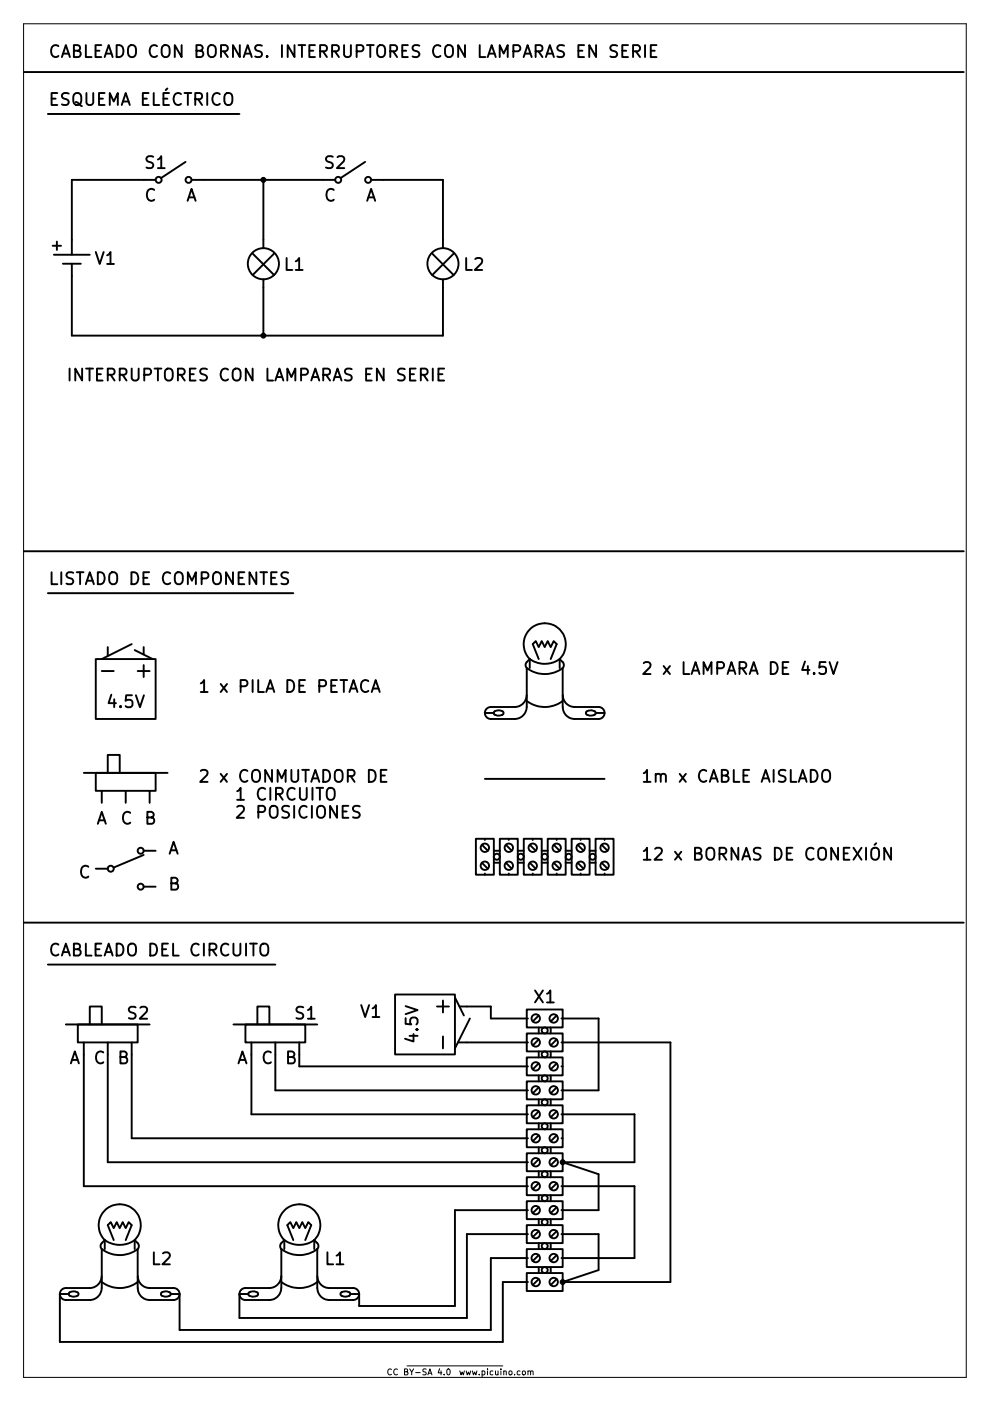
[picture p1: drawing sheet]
EESchema Schematic File Version 4
LIBS:electric-bornas-lamparas-serie-doble-cache
EELAYER 26 0
EELAYER END
$Descr A4 8268 11693 portrait
encoding utf-8
Sheet 1 2
Title "CABLEADO CON BORNAS. INTERRUPTORES CON LAMPARAS EN SERIE"
Date "14/12/2018"
Rev ""
Comp "www.picuino.com"
Comment1 "Copyright (c) 2018 by Carlos Pardo"
Comment2 "License CC BY-SA 4.0"
Comment3 ""
Comment4 ""
$EndDescr
Text Notes 400  500  0    100  ~ 0
CABLEADO CON BORNAS. INTERRUPTORES CON LAMPARAS EN SERIE
$Comp
L simbolos:CopyRight CP1
U 1 1
P 3800 11400
F 0 "CP1" H 4225 11725 40  0001 C CNN
F 1 "CopyRight" H 3975 11725 40  0001 C CNN
F 2 "" H 3700 11750 50  0001 C CNN
F 3 "" H 3800 11600 50  0001 C CNN
F 4 "CC BY-SA 4.0" H 3500 11350 50  0000 C CNN "License"
F 5 "" H 4350 11350 50  0000 C CNN "Author"
F 6 "" H 3925 11350 50  0000 C CNN "Date"
F 7 "www.picuino.com" H 4150 11350 50  0000 C CNN "Web"
	1    3800 11400
	1    0    0    -1  
$EndComp
$Comp
L simbolos:borna_12x2 X1
U 1 1
P 4400 8500
F 0 "X1" H 4550 8686 100 0000 C CNN
F 1 "borna_12x2" H 4550 8550 50  0001 C CNN
F 2 "" V 4400 8350 50  0001 C CNN
F 3 "" V 4400 8350 50  0001 C CNN
	1    4400 8500
	1    0    0    -1  
$EndComp
Wire Notes Line style solid rgb(0, 0, 0)
	200  600  8050 600 
Text Notes 400  900  0    100  ~ 0
ESQUEMA ELÉCTRICO
Wire Notes Line style solid
	400  950  2000 950 
Wire Notes Line style solid rgb(0, 0, 0)
	200  4600 8050 4600
Text Notes 400  4900 0    100  ~ 0
LISTADO DE COMPONENTES
Wire Notes Line style solid
	400  4950 2450 4950
$Comp
L simbolos:pila_petaca V?
U 1 1
P 900 5400
F 0 "V?" H 1333 5201 100 0001 L CNN
F 1 "pila_petaca" H 1050 5075 50  0001 C CNN
F 2 "" V 1250 5075 50  0001 C CNN
F 3 "" V 1250 5075 50  0001 C CNN
F 4 "4.5V" H 1050 4950 100 0000 C CNN "V"
	1    900  5400
	1    0    0    -1  
$EndComp
Wire Notes Line style solid rgb(0, 0, 0)
	200  7700 8050 7700
Text Notes 400  8000 0    100  ~ 0
CABLEADO DEL CIRCUITO
Wire Notes Line style solid
	400  8050 2300 8050
$Sheet
S 8600 1150 2600 300 
U 5C331732
F0 "2" 100
F1 "electric-bornas-lamparas-serie-doble-2.sch" 100
$EndSheet
$Comp
L simbolos:pila_petaca V1
U 1 1
P 3900 8700
F 0 "V1" V 4150 7800 100 0000 L CNN
F 1 "pila_petaca" H 4050 8375 50  0001 C CNN
F 2 "" V 4250 8375 50  0001 C CNN
F 3 "" V 4250 8375 50  0001 C CNN
F 4 "4.5V" H 4050 8250 100 0000 C CNN "V"
	1    3900 8700
	0    1    -1   0   
$EndComp
$Comp
L simbolos:lampara_pack L1
U 1 1
P 2000 10800
F 0 "L1" H 2800 11100 100 0000 C CNN
F 1 "lampara_pack" H 2500 10725 50  0001 C CNN
F 2 "" H 2100 10650 50  0001 C CNN
F 3 "" H 2100 10650 50  0001 C CNN
	1    2000 10800
	1    0    0    -1  
$EndComp
$Comp
L simbolos:lampara_pack L2
U 1 1
P 500 10800
F 0 "L2" H 1350 11100 100 0000 C CNN
F 1 "lampara_pack" H 1000 10725 50  0001 C CNN
F 2 "" H 600 10650 50  0001 C CNN
F 3 "" H 600 10650 50  0001 C CNN
	1    500  10800
	1    0    0    -1  
$EndComp
$Comp
L simbolos:selector_pack S1
U 1 1
P 2100 8800
F 0 "S1" H 2450 9150 100 0000 L CNN
F 1 "selector_pack" H 2300 9000 50  0001 C CNN
F 2 "" H 2400 8650 50  0001 C CNN
F 3 "" H 2400 8650 50  0001 C CNN
	1    2100 8800
	1    0    0    -1  
$EndComp
$Comp
L simbolos:selector_pack S2
U 1 1
P 700 8800
F 0 "S2" H 1050 9150 100 0000 L CNN
F 1 "selector_pack" H 900 9000 50  0001 C CNN
F 2 "" H 1000 8650 50  0001 C CNN
F 3 "" H 1000 8650 50  0001 C CNN
	1    700  8800
	1    0    0    -1  
$EndComp
Wire Wire Line
	4400 10700 4200 10700
Wire Wire Line
	4200 11200 500  11200
Wire Wire Line
	500  11200 500  10800
Wire Wire Line
	1500 10800 1500 11100
Wire Wire Line
	1500 11100 4100 11100
Wire Wire Line
	4100 10500 4400 10500
Wire Wire Line
	2000 10800 2000 11000
Wire Wire Line
	2000 11000 3900 11000
Wire Wire Line
	3900 10300 4400 10300
Wire Wire Line
	3800 10100 4400 10100
Wire Wire Line
	3000 10800 3000 10900
Wire Wire Line
	3000 10900 3800 10900
Wire Wire Line
	4400 9900 700  9900
Wire Wire Line
	900  9700 4400 9700
Wire Wire Line
	4400 9500 1100 9500
Wire Wire Line
	1100 9500 1100 8800
Wire Wire Line
	900  8800 900  9700
Wire Wire Line
	700  8800 700  9900
Wire Wire Line
	4400 9300 2100 9300
Wire Wire Line
	2100 9300 2100 8800
Wire Wire Line
	2300 8800 2300 9100
Wire Wire Line
	2300 9100 4400 9100
Wire Wire Line
	4400 8900 2500 8900
Wire Wire Line
	2500 8900 2500 8800
Wire Wire Line
	3900 8700 4400 8700
Wire Wire Line
	4100 8500 4100 8400
Wire Wire Line
	4100 8400 3900 8400
Wire Wire Line
	4100 8500 4400 8500
Wire Wire Line
	3800 10100 3800 10900
Wire Wire Line
	3900 10300 3900 11000
Wire Wire Line
	4100 10500 4100 11100
Wire Wire Line
	4200 10700 4200 11200
$Comp
L simbolos:selector_pack S?
U 1 1
P 850 6700
F 0 "S?" H 1200 7050 100 0001 L CNN
F 1 "selector_pack" H 1050 6900 50  0001 C CNN
F 2 "" H 1150 6550 50  0001 C CNN
F 3 "" H 1150 6550 50  0001 C CNN
	1    850  6700
	1    0    0    -1  
$EndComp
$Comp
L simbolos:lampara_pack L?
U 1 1
P 4050 5950
F 0 "L?" H 4900 6250 100 0001 C CNN
F 1 "lampara_pack" H 4550 5875 50  0001 C CNN
F 2 "" H 4150 5800 50  0001 C CNN
F 3 "" H 4150 5800 50  0001 C CNN
	1    4050 5950
	1    0    0    -1  
$EndComp
Wire Wire Line
	4050 6500 5050 6500
Text Notes 1650 6850 0    100  ~ 0
2 x CONMUTADOR DE\n    1 CIRCUITO\n    2 POSICIONES
Text Notes 1650 5800 0    100  ~ 0
1 x PILA DE PETACA
Text Notes 5350 5650 0    100  ~ 0
2 x LAMPARA DE 4.5V
Text Notes 5350 6550 0    100  ~ 0
1m x CABLE AISLADO
Text Notes 5350 7200 0    100  ~ 0
12 x BORNAS DE CONEXIÓN
$Comp
L simbolos:Pila V1
U 1 1
P 600 2000
F 0 "V1" H 783 1850 100 0000 L CNN
F 1 "Pila" H 700 1925 50  0001 C CNN
F 2 "" H 600 1875 50  0001 C CNN
F 3 "" H 600 1875 50  0001 C CNN
	1    600  2000
	1    0    0    -1  
$EndComp
$Comp
L simbolos:lampara L2
U 1 1
P 3700 2000
F 0 "L2" H 3863 1800 100 0000 L CNN
F 1 "lampara" V 3750 1475 50  0001 C CNN
F 2 "" V 3700 1825 50  0001 C CNN
F 3 "" V 3700 1825 50  0001 C CNN
	1    3700 2000
	1    0    0    -1  
$EndComp
Text Notes 550  3200 0    100  ~ 0
INTERRUPTORES CON LAMPARAS EN SERIE
$Comp
L simbolos:borna_6x2 X?
U 1 1
P 5050 7000
F 0 "X?" V 5200 5893 100 0001 R CNN
F 1 "borna_6x2" H 5200 7050 50  0001 C CNN
F 2 "" V 5050 6875 50  0001 C CNN
F 3 "" V 5050 6875 50  0001 C CNN
	1    5050 7000
	0    1    1    0   
$EndComp
$Comp
L simbolos:conmutador S?
U 1 1
P 800 7250
F 0 "S?" H 1050 7576 100 0001 C CNN
F 1 "conmutador" H 800 7200 50  0001 C CNN
F 2 "" H 1100 7100 50  0001 C CNN
F 3 "" H 1100 7100 50  0001 C CNN
	1    800  7250
	1    0    0    -1  
$EndComp
Text Notes 650  7350 0    100  ~ 0
C
Text Notes 1400 7150 0    100  ~ 0
A
Text Notes 1400 7450 0    100  ~ 0
B
Text Notes 1200 1700 0    100  ~ 0
C
Text Notes 1550 1700 0    100  ~ 0
A
Text Notes 1200 6900 0    100  ~ 0
B
Text Notes 800  6900 0    100  ~ 0
A
Text Notes 1000 6900 0    100  ~ 0
C
Text Notes 975  8900 0    100  ~ 0
B
Text Notes 575  8900 0    100  ~ 0
A
Text Notes 775  8900 0    100  ~ 0
C
Text Notes 2375 8900 0    100  ~ 0
B
Text Notes 1975 8900 0    100  ~ 0
A
Text Notes 2175 8900 0    100  ~ 0
C
Wire Wire Line
	5000 8500 4700 8500
$Comp
L simbolos:interruptor S1
U 1 1
P 1200 1500
F 0 "S1" H 1300 1650 100 0000 C CNN
F 1 "interruptor" H 1450 1400 50  0001 C CNN
F 2 "" H 1500 1500 50  0001 C CNN
F 3 "" H 1500 1500 50  0001 C CNN
	1    1200 1500
	1    0    0    -1  
$EndComp
Wire Wire Line
	600  1500 1200 1500
$Comp
L simbolos:lampara L1
U 1 1
P 2200 2000
F 0 "L1" H 2363 1800 100 0000 L CNN
F 1 "lampara" V 2250 1475 50  0001 C CNN
F 2 "" V 2200 1825 50  0001 C CNN
F 3 "" V 2200 1825 50  0001 C CNN
	1    2200 2000
	1    0    0    -1  
$EndComp
Wire Wire Line
	4700 9100 5000 9100
Wire Wire Line
	5000 9100 5000 8500
Wire Wire Line
	4700 9300 5300 9300
Wire Wire Line
	600  1500 600  2000
Wire Wire Line
	600  2300 600  2800
Wire Wire Line
	4700 10700 5600 10700
Wire Wire Line
	4700 8700 5600 8700
Wire Wire Line
	4700 9700 5300 9700
Wire Wire Line
	5300 9300 5300 9700
Text Notes 2700 1700 0    100  ~ 0
C
Text Notes 3050 1700 0    100  ~ 0
A
$Comp
L simbolos:interruptor S2
U 1 1
P 2700 1500
F 0 "S2" H 2800 1650 100 0000 C CNN
F 1 "interruptor" H 2950 1400 50  0001 C CNN
F 2 "" H 3000 1500 50  0001 C CNN
F 3 "" H 3000 1500 50  0001 C CNN
	1    2700 1500
	1    0    0    -1  
$EndComp
Wire Wire Line
	600  2800 2200 2800
Wire Wire Line
	2200 2400 2200 2800
Wire Wire Line
	2200 1500 2200 2000
Wire Wire Line
	2200 1500 1700 1500
Wire Wire Line
	2200 1500 2700 1500
Connection ~ 2200 1500
Wire Wire Line
	3200 1500 3700 1500
Wire Wire Line
	3700 1500 3700 2000
Wire Wire Line
	3700 2400 3700 2800
Wire Wire Line
	3700 2800 2200 2800
Connection ~ 2200 2800
Wire Wire Line
	4700 10100 5000 10100
Connection ~ 4700 9700
Wire Wire Line
	4700 9700 5000 9800
Wire Wire Line
	4700 10700 5000 10600
Wire Wire Line
	5000 10300 4700 10300
Connection ~ 4700 10700
Wire Wire Line
	5000 10300 5000 10600
Wire Wire Line
	5000 9800 5000 10100
Wire Wire Line
	5300 10500 5300 9900
Wire Wire Line
	4700 10500 5300 10500
Wire Wire Line
	4700 9900 5300 9900
Wire Wire Line
	5600 8700 5600 10700
$EndSCHEMATC
